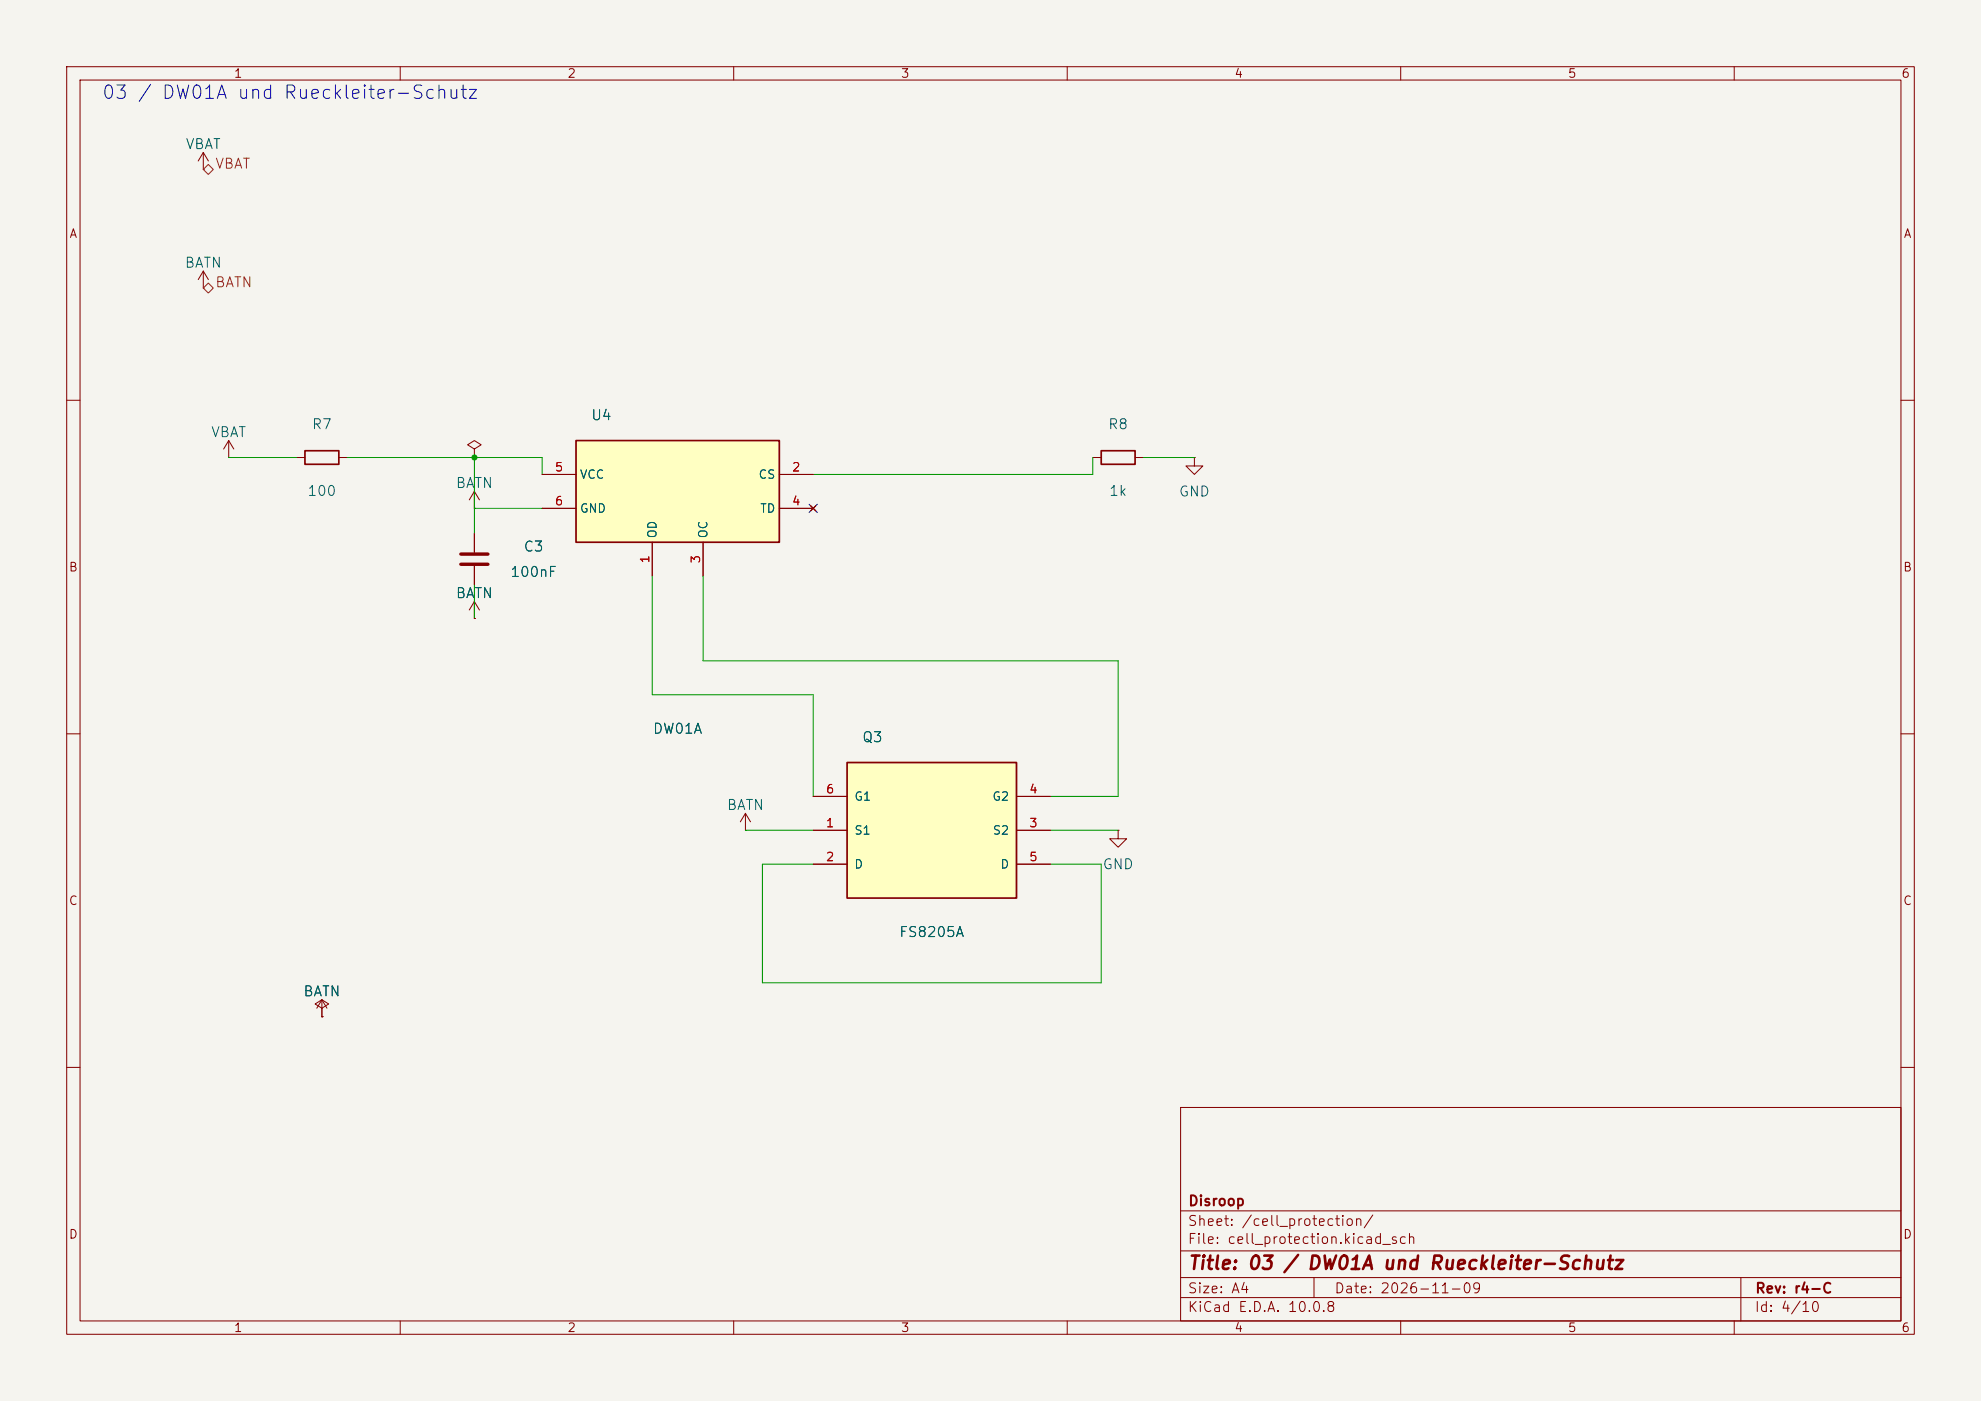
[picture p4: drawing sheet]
<svg xmlns="http://www.w3.org/2000/svg" width="297mm" height="210mm" viewBox="0 0 297 210" stroke-linecap="round" stroke-linejoin="round" font-family="sans-serif">
<path d="M0 0h297v210h-297z" fill="#f5f4ef" stroke="#f5f4ef" stroke-width=".15"/>
<g fill="none" stroke="#840000" stroke-width=".15">
<path d="M10 10h277v190h-277zM12 12h273v186h-273zM60 10v2M110 10v2M160 10v2M210 10v2M260 10v2M30.5 43.2h.1M30.5 40.6l-.8 1.3M30.5 40.6l.7 1.3M30.5 40.6v2.6M10 60h2"/>
<path d="M163.8 68.6h1.3M170.2 68.6h1.2M179.1 68.6v1.3h1.2l-1.2 1.2-1.3-1.2h1.3M179.1 68.6h.1M285 60h2M71.1 92.7h.1M71.1 90.2l-.7 1.2M71.1 90.2l.8 1.2M71.1 80v2.8M71.1 84.8v2.8M71.1 90.2v2.5M10 110h2"/>
<path d="M285 110h2M48.3 152.4h.1M48.3 151.1l1-.6-1-.6-1.1 .6 1.1 .6v1.3M48.3 149.9l-.8 1.2M48.3 149.9l.7 1.2M48.3 149.9v2.5M10 160h2M177 166h108v32h-108zM285 160h2M60 198v2M110 198v2M160 198v2"/>
<path d="M177 194.5h108M177 191.5h108M177 187.5h108M177 181.5h108M197 191.5v3M210 198v2M260 198v2M261 191.5v6.5"/>
</g>
<path d="M69.1 83.1h4.1M69.1 84.6h4.1" fill="none" stroke="#840000" stroke-width=".51"/>
<path d="M165.1 67.6h5.1v2h-5.1z" fill="none" stroke="#840000" stroke-width=".25"/>
<path d="M86.4 66h30.4v15.3h-30.4z" fill="#ffffc2"/>
<path d="M86.4 66h30.4v15.3h-30.4z" fill="none" stroke="#840000" stroke-width=".25"/>
<g fill="none" stroke="#840000" stroke-width=".15">
<path d="M30.5 25.4h.1M30.5 22.9l-.8 1.2M30.5 22.9l.7 1.2M30.5 22.9v2.5M81.3 71.1h5.1M81.3 76.2h5.1M116.8 71.1h5.1M116.8 76.2h5.1M121.5 75.8l.8 .8M122.3 75.8l-.8 .8M97.8 81.3v5.1M105.4 81.3v5.1"/>
<path d="M111.8 124.5h.1M111.8 121.9l-.8 1.3M111.8 121.9l.7 1.3M111.8 121.9v2.6M167.6 124.5v1.2h1.3l-1.3 1.3-1.2-1.3h1.2M167.6 124.5h.1"/>
</g>
<path d="M127 114.3h25.4v20.3h-25.4z" fill="#ffffc2"/>
<path d="M45.7 67.6h5.1v2h-5.1zM127 114.3h25.4v20.3h-25.4z" fill="none" stroke="#840000" stroke-width=".25"/>
<g fill="none" stroke="#840000" stroke-width=".15">
<path d="M34.3 68.6h.1M34.3 66l-.8 1.3M34.3 66l.8 1.3M34.3 66v2.6M44.4 68.6h1.3M50.8 68.6h1.3M71.1 67.3l1-.6-1-.7-1 .7 1 .6v1.3M71.1 68.6h.1M71.1 76.2h.1M71.1 73.7l-.7 1.2M71.1 73.7l.8 1.2M71.1 73.7v2.5"/>
<path d="M81.3 71.1h5.1M81.3 76.2h5.1M116.8 71.1h5.1M116.8 76.2h5.1M121.5 75.8l.8 .8M122.3 75.8l-.8 .8M71.1 92.7h.1M71.1 80v2.8M71.1 84.8v2.8M97.8 81.3v5.1M105.4 81.3v5.1M121.9 119.4h5.1"/>
<path d="M152.4 119.4h5.1M121.9 124.5h5.1M121.9 129.5h5.1M152.4 124.5h5.1M152.4 129.5h5.1M48.3 152.4h.1"/>
</g>
<path d="M30.5 25.4l.7-.7 .8 .7-.8 .8zM30.5 43.2l.7-.8 .8 .8-.8 .7z" fill="none" stroke="#725600" stroke-width=".15"/>
<path d="M34.3 68.6h10.1M52.1 68.6h29.2v2.5M71.1 76.2h10.2M71.1 68.6v11.4M163.8 68.6v2.5h-41.9M171.4 68.6h7.7M71.1 87.6v5.1M97.8 86.4v17.7h24.1v15.3M105.4 86.4v12.7h62.2v20.3h-10.1M111.8 124.5h10.1M121.9 129.5h-7.6v17.8h50.8v-17.8h-7.6M157.5 124.5h10.1" fill="none" stroke="#009600" stroke-width=".15"/>
<path d="M121.3 75.6l1.2 1.2M122.5 75.6l-1.2 1.2" fill="none" stroke="#000084" stroke-width=".15"/>
<circle cx="71.1" cy="68.6" r=".46" fill="#009600"/>
<text font-size="2" fill="#0000c2" x="15.1" y="15.3">03 / DW01A und Rueckleiter-Schutz</text>
<text font-size="2" fill="#840000" x="178" y="190.8">Title: 03 / DW01A und Rueckleiter-Schutz</text>
<g font-size="1.5" fill="#006464">
<text x="27.7" y="22.7">VBAT</text>
<text x="27.6" y="40.5">BATN</text>
<text x="31.5" y="65.9">VBAT</text>
<text x="46.6" y="64.7">R7</text>
<text x="88.5" y="63.4">U4</text>
<text x="166" y="64.7">R8</text>
<text x="46" y="74.7">100</text>
<text x="68.2" y="73.5">BATN</text>
<text x="166.2" y="74.7">1k</text>
<text x="176.6" y="74.8">GND</text>
<text x="78.4" y="83.1">C3</text>
<text x="76.4" y="86.9">100nF</text>
<text x="68.2" y="90">BATN</text>
<text x="97.8" y="110.4">DW01A</text>
<text x="129.2" y="111.6">Q3</text>
<text x="108.9" y="121.8">BATN</text>
<text x="165.2" y="130.7">GND</text>
<text x="134.7" y="140.8">FS8205A</text>
<text x="45.4" y="149.7">BATN</text>
</g>
<g font-size="1.5" fill="#725600">
<text x="32.2" y="25.7">VBAT</text>
<text x="32.2" y="43.4">BATN</text>
</g>
<g font-size="1.5" fill="#840000">
<text x="178" y="184.1">Sheet: /cell_protection/</text>
<text x="178" y="181.1">Disroop</text>
<text x="178" y="186.8">File: cell_protection.kicad_sch</text>
<text x="178" y="197">KiCad E.D.A. 10.0.8</text>
<text x="178" y="194.2">Size: A4</text>
<text x="200" y="194.2">Date: 2026-11-09</text>
<text x="263" y="197">Id: 4/10</text>
<text x="263" y="194.2">Rev: r4-C</text>
</g>
<g font-size="1.3" fill="#840000">
<text x="35" y="12">1</text>
<text x="85" y="12">2</text>
<text x="135" y="12">3</text>
<text x="185" y="12">4</text>
<text x="235" y="12">5</text>
<text x="285" y="12">6</text>
<text x="10.3" y="36">A</text>
<text x="285.3" y="36">A</text>
<text x="10.2" y="86">B</text>
<text x="285.2" y="86">B</text>
<text x="10.2" y="136">C</text>
<text x="285.2" y="136">C</text>
<text x="10.2" y="186">D</text>
<text x="285.2" y="186">D</text>
<text x="35" y="200">1</text>
<text x="85" y="200">2</text>
<text x="135" y="200">3</text>
<text x="185" y="200">4</text>
<text x="235" y="200">5</text>
<text x="285" y="200">6</text>
</g>
<g font-size="1.3" fill="#a90000">
<text x="83.1" y="71">5</text>
<text x="118.6" y="71">2</text>
<text x="83.1" y="76.1">6</text>
<text x="118.6" y="76.1">4</text>
<text x="97.7" y="84.6" transform="rotate(-90 97.7 84.6)">1</text>
<text x="105.3" y="84.6" transform="rotate(-90 105.3 84.6)">3</text>
<text x="123.7" y="119.2">6</text>
<text x="154.2" y="119.2">4</text>
<text x="123.7" y="124.3">1</text>
<text x="154.2" y="124.3">3</text>
<text x="123.7" y="129.4">2</text>
<text x="154.2" y="129.4">5</text>
</g>
<g font-size="1.3" fill="#006464">
<text x="86.8" y="72.1">VCC</text>
<text x="86.8" y="77.2">GND</text>
<text x="113.6" y="72.1">CS</text>
<text x="113.9" y="77.2">TD</text>
<text x="98.8" y="80.8" transform="rotate(-90 98.8 80.8)">OD</text>
<text x="106.4" y="80.8" transform="rotate(-90 106.4 80.8)">OC</text>
<text x="128" y="125.4">S1</text>
<text x="128" y="120.3">G1</text>
<text x="148.7" y="120.3">G2</text>
<text x="148.7" y="125.4">S2</text>
<text x="128" y="130.5">D</text>
<text x="149.9" y="130.5">D</text>
</g>
</svg>
